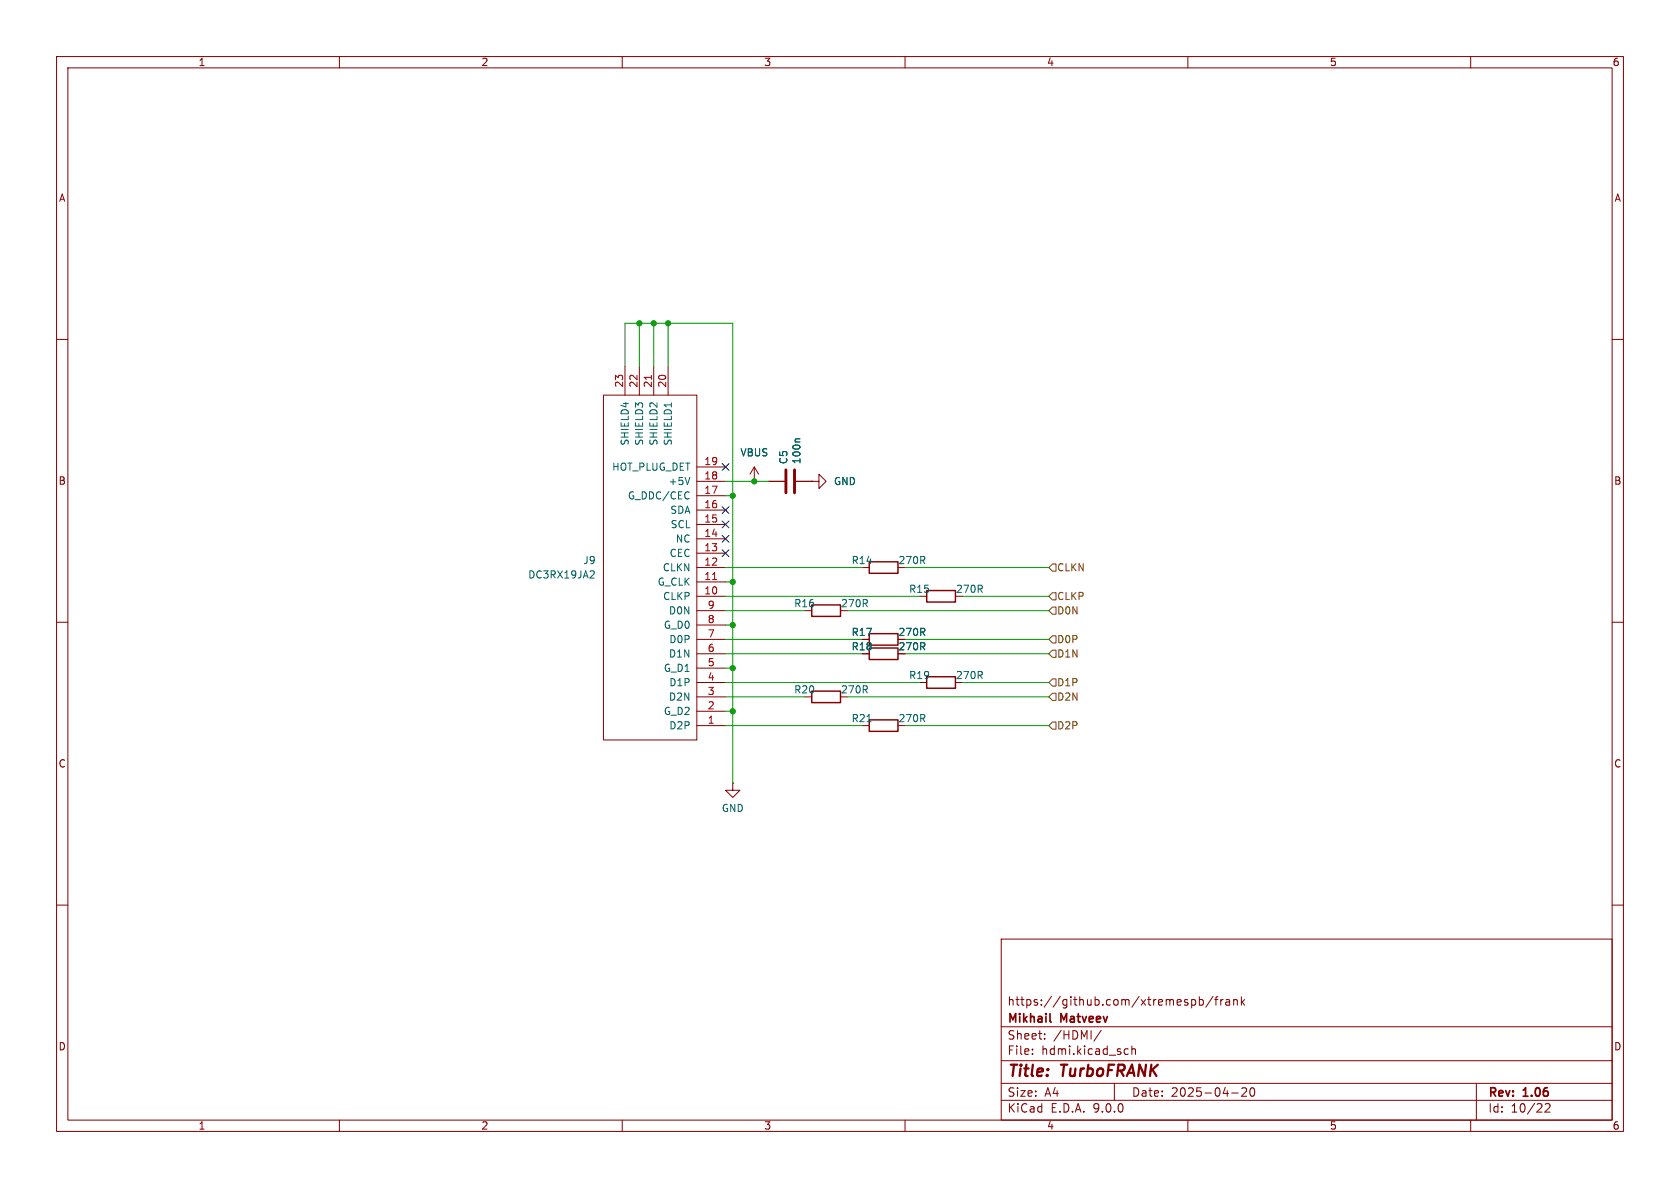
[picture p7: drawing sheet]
<svg xmlns="http://www.w3.org/2000/svg" width="297mm" height="210mm" viewBox="0 0 297 210" stroke-linecap="round" stroke-linejoin="round" font-family="sans-serif">
<g fill="none" stroke="#840000" stroke-width=".18">
<path d="M10 10h277v190h-277zM12 12h273v186h-273zM60 10v2M110 10v2M160 10v2M210 10v2M260 10v2M10 60h2M106.7 69.9h16.5v60.9h-16.5zM110.5 64.8v5.1M113 64.8v5.1M115.6 64.8v5.1"/>
<path d="M118.1 64.8v5.1M285 60h2M123.2 97.8h5.1M123.2 95.3h5.1M123.2 92.7h5.1M123.2 90.2h5.1M123.2 87.6h5.1M123.2 85.1h5.1M123.2 82.6h5.1M133.3 85.1h.1M133.3 82.6l-.7 1.2M133.3 82.6l.8 1.2"/>
<path d="M133.3 82.6v2.5M135.9 85.1h2.8M140.7 85.1h2.8M143.5 85.1h1.3v-1.3l1.2 1.3-1.2 1.3v-1.3M143.5 85.1h.1M10 110h2M123.2 118.1h5.1M123.2 115.6h5.1M123.2 113h5.1M123.2 110.5h5.1M123.2 108h5.1M123.2 105.4h5.1"/>
<path d="M123.2 102.9h5.1M123.2 100.3h5.1M285 110h2M123.2 128.3h5.1M123.2 125.7h5.1M123.2 123.2h5.1M123.2 120.7h5.1M129.5 138.4v1.3h1.3l-1.3 1.3-1.2-1.3h1.2M129.5 138.4h.1M10 160h2M177 166h108v32h-108zM210.7 176.8l.4-.1 .3 .3v.4l-.2 .2h-.5"/>
<path d="M212 176.8l.5-.1 .2 .3v.4l-.1 .2h-.6M212 176.2v1.5M214.5 176.1l-1.3 2M214.7 176.7h.6M215.3 176.2l-.3 .2v1.3M215.8 176.7v1M216.2 176.7l-.2 .1-.2 .2M216.7 176.8h.6l.1 .9M217.4 177.1h-.5a.29 .29 0 0 0-.2 .3 .29 .29 0 0 0 .2 .3l.5-.1M218.1 176.8l.2-.1 .4 .1v.9M218.1 176.7v1M219.5 176.2v1.5"/>
<path d="M219.6 177.1l.4 .6M220 176.7l-.5 .6M285 160h2M60 198v2M110 198v2M160 198v2M177 194.5h108M177 191.5h108M177 187.5h108M177 181.5h108M182.5 186.3v.1M182.5 185.5v.1"/>
<path d="M184.7 183.6v.1M184.7 182.8v.1M194.7 182.1l-1.3 2M197 191.5v3M199 185.4l.5 .1M199.5 186.3l-.5 .1M200.1 185.5l.2-.1 .4 .1v.9M200.1 184.9v1.5M210 198v2M217.7 193.2h1.2M219.5 192.4l.6-.1 .2 .1 .1 .3-.9 1.1h.9M221.1 192.4l.2-.1a.81 .81 0 0 1 .6 .6 .81 .81 0 0 1-.3 .8l-.1 .1a.81 .81 0 0 1-.4-1.4z"/>
<path d="M260 198v2M261 191.5v6.5M273.2 195.2l.5-.1 .3 .1v.3l-.9 1.1h.9"/>
</g>
<path d="M185.6 180.5l.2 .2" fill="none" stroke="#840000" stroke-width=".3"/>
<path d="M153.7 99.3h5v2h-5zM143.5 106.9h5.1v2.1h-5.1zM153.7 114.6h5v2h-5zM153.7 112h5v2h-5zM163.8 119.6h5.1v2.1h-5.1zM163.8 104.4h5.1v2h-5.1zM143.5 122.2h5.1v2h-5.1zM153.7 127.3h5v2h-5z" fill="none" stroke="#840000" stroke-width=".25"/>
<path d="M118.7 71.2v.7M141.4 77.6h-.6l-.2 .2M122 84.4l-.5 1.3M104.8 100.9l.3 .3-.1 .3-.7 .7h.8M153.3 127.6h.7" fill="none" stroke="#006464" stroke-width=".18"/>
<path d="M115.2 66.3v.8M126 102.5h.7" fill="none" stroke="#a90000" stroke-width=".18"/>
<path d="M138.9 83.1v4M140.5 83.1v4" fill="none" stroke="#840000" stroke-width=".51"/>
<path d="M186.1 99.7h.6v1.3h-.6l-.7-.7zM186.1 114.9h.6v1.3h-.6l-.7-.6zM186.1 107.3h.6v1.3h-.6l-.7-.6zM186.1 112.4h.6v1.3h-.6l-.7-.7zM186.1 104.8h.6v1.2h-.6l-.7-.6zM186.1 120h.6v1.3h-.6l-.7-.6zM186.1 122.6h.6v1.2h-.6l-.7-.6zM186.1 127.6h.6v1.3h-.6l-.7-.6z" fill="none" stroke="#725600" stroke-width=".18"/>
<g fill="none" stroke="#009600" stroke-width=".18">
<path d="M113 57.2v7.6M115.6 57.2v7.6M118.1 57.2v7.6M110.5 64.8v-7.6h19v81.2M128.3 85.1h7.6M128.3 87.6h1.2M128.3 105.4h34.3M128.3 118.1h1.2M128.3 113h24.1M128.3 115.6h24.1M128.3 108h13.9M128.3 102.9h1.2"/>
<path d="M128.3 100.3h24.1M128.3 110.5h1.2M149.9 108h35.5M160 113h25.4M160 115.6h25.4M160 100.3h25.4M170.2 105.4h15.2M128.3 128.3h24.1M128.3 125.7h1.2M128.3 120.7h34.3M128.3 123.2h13.9M149.9 123.2h35.5"/>
<path d="M160 128.3h25.4M170.2 120.7h15.2"/>
</g>
<path d="M127.7 89.6l1.2 1.2M127.7 94.6l1.2 1.3M127.7 92.1l1.2 1.2M127.7 97.2l1.2 1.2M127.7 81.9l1.2 1.3M128.9 89.6l-1.2 1.2M128.9 94.6l-1.2 1.3M128.9 92.1l-1.2 1.2M128.9 97.2l-1.2 1.2M128.9 81.9l-1.2 1.3" fill="none" stroke="#000084" stroke-width=".18"/>
<g fill="#009600" stroke="#009600" stroke-width=".18">
<circle cx="113" cy="57.2" r=".46"/>
<circle cx="118.1" cy="57.2" r=".46"/>
<circle cx="115.6" cy="57.2" r=".46"/>
<circle cx="129.5" cy="102.9" r=".46"/>
<circle cx="133.3" cy="85.1" r=".46"/>
<circle cx="129.5" cy="87.6" r=".46"/>
<circle cx="129.5" cy="118.1" r=".46"/>
<circle cx="129.5" cy="125.7" r=".46"/>
<circle cx="129.5" cy="110.5" r=".46"/>
</g>
<g font-size="2.8" fill="#840000">
<text x="178" y="190.9">Title:</text>
<text x="187.7" y="190.9">TurboFRANK</text>
</g>
<g font-size="2.1" fill="#840000">
<text x="178" y="178">https://github.com/xtremespb/frank</text>
<text x="178" y="184">Sheet:</text>
<text x="178" y="181.2">Mikhail</text>
<text x="186.2" y="184">/HDMI/</text>
<text x="187.6" y="181.2">Matveev</text>
<text x="178" y="186.7">File:</text>
<text x="184.1" y="186.7">hdmi.kicad_sch</text>
<text x="178" y="196.9">KiCad</text>
<text x="178" y="194.1">Size:</text>
<text x="184.7" y="194.1">A4</text>
<text x="185.7" y="196.9">E.D.A.</text>
<text x="193.3" y="196.9">9.0.0</text>
<text x="200" y="194.1">Date:</text>
<text x="207" y="194.1">2025-04-20</text>
<text x="263" y="194.3">Rev:</text>
<text x="263" y="196.9">Id:</text>
<text x="267.1" y="196.9">10/22</text>
<text x="269.4" y="194.3">1.06</text>
</g>
<g font-size="1.8" fill="#840000">
<text x="35" y="11.9">1</text>
<text x="85" y="11.9">2</text>
<text x="135" y="11.9">3</text>
<text x="185" y="11.9">4</text>
<text x="235" y="11.9">5</text>
<text x="285" y="11.9">6</text>
<text x="10.3" y="35.9">A</text>
<text x="285.3" y="35.9">A</text>
<text x="10.3" y="85.9">B</text>
<text x="285.3" y="85.9">B</text>
<text x="150.5" y="112.6">R17</text>
<text x="158.7" y="112.6">270R</text>
<text x="150.5" y="115.2">R18</text>
<text x="158.7" y="115.2">270R</text>
<text x="10.3" y="135.9">C</text>
<text x="285.3" y="135.9">C</text>
<text x="10.3" y="185.9">D</text>
<text x="285.3" y="185.9">D</text>
<text x="35" y="199.9">1</text>
<text x="85" y="199.9">2</text>
<text x="135" y="199.9">3</text>
<text x="185" y="199.9">4</text>
<text x="235" y="199.9">5</text>
<text x="285" y="199.9">6</text>
</g>
<g font-size="1.8" fill="#a90000">
<text x="110.2" y="68.6" transform="rotate(-90 110.2 68.6)">23</text>
<text x="112.8" y="68.6" transform="rotate(-90 112.8 68.6)">22</text>
<text x="115.3" y="68.6" transform="rotate(-90 115.3 68.6)">21</text>
<text x="117.9" y="68.6" transform="rotate(-90 117.9 68.6)">20</text>
<text x="124.4" y="82.3">19</text>
<text x="124.4" y="89.9">16</text>
<text x="124.4" y="87.4">17</text>
<text x="124.4" y="84.8">18</text>
<text x="124.4" y="95">14</text>
<text x="124.4" y="92.5">15</text>
<text x="124.4" y="100.1">12</text>
<text x="124.4" y="97.5">13</text>
<text x="124.4" y="105.2">10</text>
<text x="124.4" y="102.6">11</text>
<text x="125" y="107.7">9</text>
<text x="125" y="112.8">7</text>
<text x="125" y="110.2">8</text>
<text x="125" y="117.9">5</text>
<text x="125" y="115.3">6</text>
<text x="125" y="125.5">2</text>
<text x="125" y="122.9">3</text>
<text x="125" y="120.4">4</text>
<text x="125" y="128">1</text>
</g>
<g font-size="1.8" fill="#006464">
<text x="108.1" y="83.4">HOT_PLUG_DET</text>
<text x="111.4" y="78.9" transform="rotate(-90 111.4 78.9)">SHIELD4</text>
<text x="113.9" y="78.9" transform="rotate(-90 113.9 78.9)">SHIELD3</text>
<text x="116.4" y="78.9" transform="rotate(-90 116.4 78.9)">SHIELD2</text>
<text x="119" y="78.9" transform="rotate(-90 119 78.9)">SHIELD1</text>
<text x="130.8" y="80.9">VBUS</text>
<text x="139.4" y="82.2" transform="rotate(-90 139.4 82.2)">C5</text>
<text x="141.7" y="82.2" transform="rotate(-90 141.7 82.2)">100n</text>
<text x="110.9" y="88.5">G_DDC/CEC</text>
<text x="118.1" y="86">+5V</text>
<text x="147.3" y="86">GND</text>
<text x="118.4" y="91">SDA</text>
<text x="118.5" y="93.6">SCL</text>
<text x="103" y="99.9">J9</text>
<text x="117.1" y="101.2">CLKN</text>
<text x="118.3" y="98.7">CEC</text>
<text x="119.4" y="96.1">NC</text>
<text x="150.5" y="99.9">R14</text>
<text x="158.7" y="99.9">270R</text>
<text x="93.3" y="102.5">DC3RX19JA2</text>
<text x="116.2" y="103.7">G_CLK</text>
<text x="117.1" y="106.3">CLKP</text>
<text x="140.3" y="107.5">R16</text>
<text x="148.6" y="107.5">270R</text>
<text x="160.6" y="105">R15</text>
<text x="168.9" y="105">270R</text>
<text x="117.3" y="111.4">G_D0</text>
<text x="118.2" y="108.8">D0N</text>
<text x="118.2" y="113.9">D0P</text>
<text x="117.3" y="119">G_D1</text>
<text x="118.2" y="116.4">D1N</text>
<text x="118.2" y="124.1">D2N</text>
<text x="118.2" y="121.5">D1P</text>
<text x="140.3" y="122.8">R20</text>
<text x="148.6" y="122.8">270R</text>
<text x="160.6" y="120.2">R19</text>
<text x="168.9" y="120.2">270R</text>
<text x="117.3" y="126.6">G_D2</text>
<text x="118.2" y="129.1">D2P</text>
<text x="150.5" y="127.9">R21</text>
<text x="158.7" y="127.9">270R</text>
<text x="127.5" y="143.7">GND</text>
</g>
<g font-size="1.8" fill="#725600">
<text x="186.8" y="101.2">CLKN</text>
<text x="186.8" y="106.3">CLKP</text>
<text x="186.8" y="108.8">D0N</text>
<text x="186.8" y="113.9">D0P</text>
<text x="186.8" y="116.4">D1N</text>
<text x="186.8" y="121.5">D1P</text>
<text x="186.8" y="124.1">D2N</text>
<text x="186.8" y="129.1">D2P</text>
</g>
</svg>
